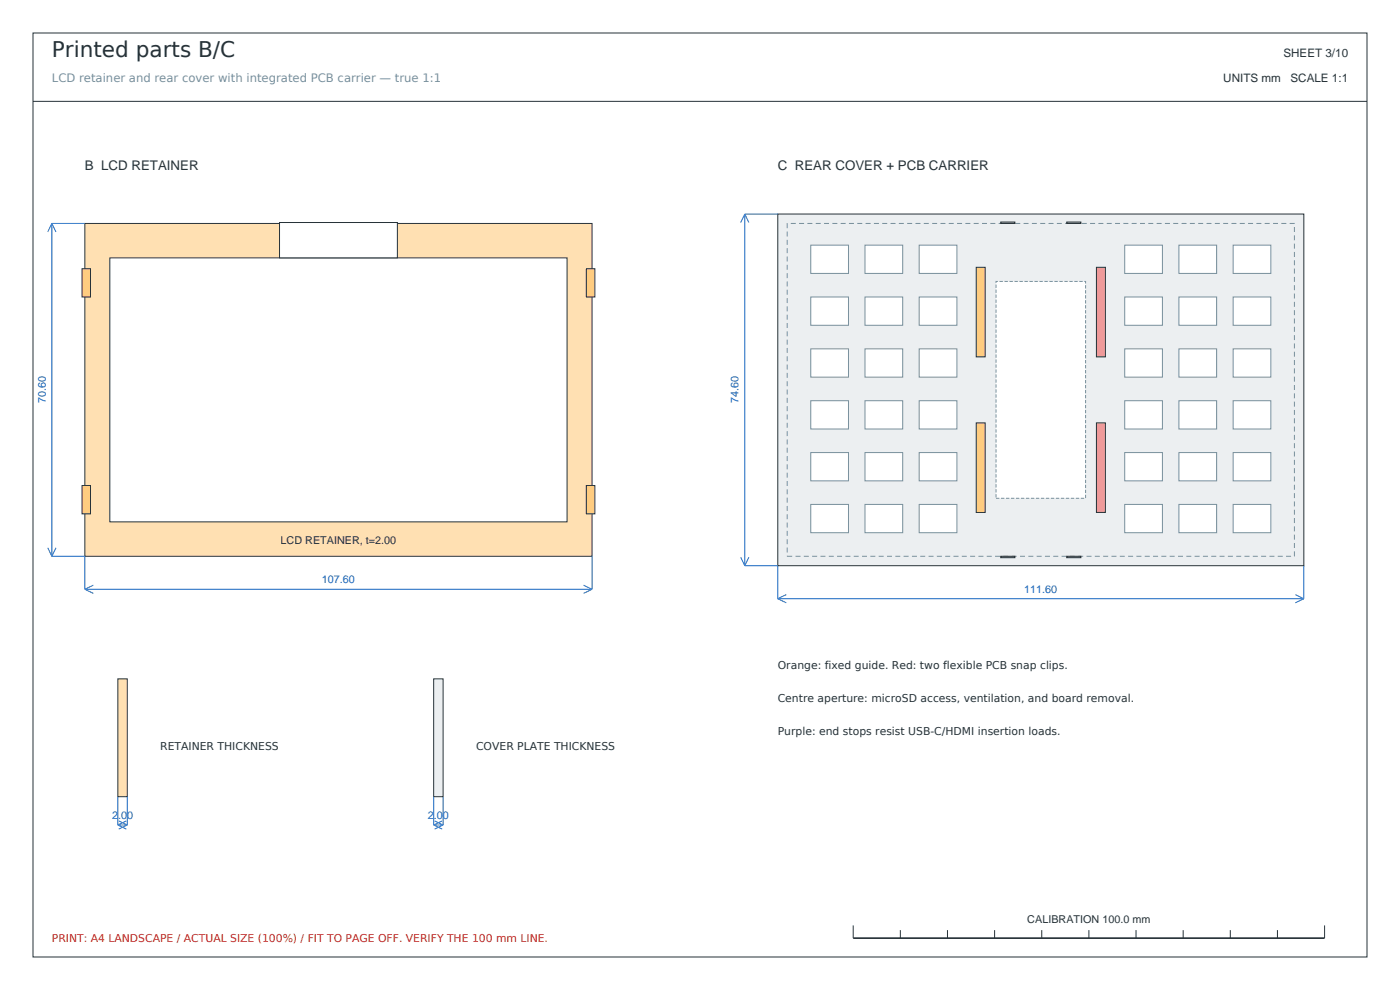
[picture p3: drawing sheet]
<svg xmlns="http://www.w3.org/2000/svg" width="297mm" height="210mm" viewBox="0 0 297 210" stroke-linecap="round" stroke-linejoin="round" font-family="sans-serif">
<g fill="none" stroke="#263238" stroke-width=".21">
<path d="M7 7h283v196h-283zM7 21.5h283M181 196.3v2.7M191 197.3v1.7M201 197.3v1.7M211 197.3v1.7M221 197.3v1.7M231 197.3v1.7M241 197.3v1.7M251 197.3v1.7M261 197.3v1.7M271 197.3v1.7"/>
<path d="M281 196.3v2.7"/>
</g>
<path d="M181 199h100" fill="none" stroke="#263238" stroke-width=".35"/>
<path d="M18 47.4h107.6v70.6h-107.6z" fill-rule="evenodd" fill="#ffe0b2" stroke="#263238" stroke-width=".21"/>
<g fill="#fff" stroke="#263238" stroke-width=".21">
<path d="M23.3 54.7h97v56h-97z" fill-rule="evenodd"/>
<path d="M59.3 47.2h25v7.5h-25z" fill-rule="evenodd"/>
</g>
<g fill="#ffcc80" stroke="#263238" stroke-width=".21">
<path d="M17.4 103h1.8v6h-1.8z" fill-rule="evenodd"/>
<path d="M124.4 103h1.8v6h-1.8z" fill-rule="evenodd"/>
<path d="M17.4 57h1.8v6h-1.8z" fill-rule="evenodd"/>
<path d="M124.4 57h1.8v6h-1.8z" fill-rule="evenodd"/>
</g>
<g fill="none" stroke="#1565c0" stroke-width=".21">
<path d="M11 47.4h7M11 47.4v70.6M11 47.4l-.9 1.8M11 47.4l.9 1.8M10.1 116.2l.9 1.8M11 118h7v7M11.9 116.2l-.9 1.8M125.6 118v7M18 125h107.6M18 125l1.8 .9M19.8 124.1l-1.8 .9M123.8 124.1l1.8 .9"/>
<path d="M125.6 125l-1.8 .9"/>
</g>
<path d="M165 45.4h111.6v74.6h-111.6z" fill-rule="evenodd" fill="#eceff1" stroke="#263238" stroke-width=".21"/>
<g fill="#fff" stroke="#78909c" stroke-width=".21">
<path d="M172 107h8v6h-8z" fill-rule="evenodd"/>
<path d="M172 96h8v6h-8z" fill-rule="evenodd"/>
<path d="M172 85h8v6h-8z" fill-rule="evenodd"/>
<path d="M172 74h8v6h-8z" fill-rule="evenodd"/>
<path d="M172 63h8v6h-8z" fill-rule="evenodd"/>
<path d="M172 52h8v6h-8z" fill-rule="evenodd"/>
<path d="M183.5 107h8v6h-8z" fill-rule="evenodd"/>
<path d="M183.5 96h8v6h-8z" fill-rule="evenodd"/>
<path d="M183.5 85h8v6h-8z" fill-rule="evenodd"/>
<path d="M183.5 74h8v6h-8z" fill-rule="evenodd"/>
<path d="M183.5 63h8v6h-8z" fill-rule="evenodd"/>
<path d="M183.5 52h8v6h-8z" fill-rule="evenodd"/>
<path d="M195 107h8v6h-8z" fill-rule="evenodd"/>
<path d="M195 96h8v6h-8z" fill-rule="evenodd"/>
<path d="M195 85h8v6h-8z" fill-rule="evenodd"/>
<path d="M195 74h8v6h-8z" fill-rule="evenodd"/>
<path d="M195 63h8v6h-8z" fill-rule="evenodd"/>
<path d="M195 52h8v6h-8z" fill-rule="evenodd"/>
<path d="M238.6 107h8v6h-8z" fill-rule="evenodd"/>
<path d="M238.6 96h8v6h-8z" fill-rule="evenodd"/>
<path d="M238.6 85h8v6h-8z" fill-rule="evenodd"/>
<path d="M238.6 74h8v6h-8z" fill-rule="evenodd"/>
<path d="M238.6 63h8v6h-8z" fill-rule="evenodd"/>
<path d="M238.6 52h8v6h-8z" fill-rule="evenodd"/>
<path d="M250.1 107h8v6h-8z" fill-rule="evenodd"/>
<path d="M250.1 96h8v6h-8z" fill-rule="evenodd"/>
<path d="M250.1 85h8v6h-8z" fill-rule="evenodd"/>
<path d="M250.1 74h8v6h-8z" fill-rule="evenodd"/>
<path d="M250.1 63h8v6h-8z" fill-rule="evenodd"/>
<path d="M250.1 52h8v6h-8z" fill-rule="evenodd"/>
<path d="M261.6 107h8v6h-8z" fill-rule="evenodd"/>
<path d="M261.6 96h8v6h-8z" fill-rule="evenodd"/>
<path d="M261.6 85h8v6h-8z" fill-rule="evenodd"/>
<path d="M261.6 74h8v6h-8z" fill-rule="evenodd"/>
<path d="M261.6 63h8v6h-8z" fill-rule="evenodd"/>
<path d="M261.6 52h8v6h-8z" fill-rule="evenodd"/>
</g>
<path d="M167 47.4h107.6v70.6h-107.6z" fill="none" stroke="#78909c" stroke-width=".21" stroke-dasharray="1.1 .7" stroke-linecap="butt"/>
<path d="M211.3 59.7h19v46h-19z" fill-rule="evenodd" fill="#fff" stroke="#78909c" stroke-width=".21" stroke-dasharray=".7 .4" stroke-linecap="butt"/>
<path d="M207.1 89.7h1.9v19h-1.9z" fill-rule="evenodd" fill="#ffcc80" stroke="#263238" stroke-width=".21"/>
<path d="M232.6 89.7h1.9v19h-1.9z" fill-rule="evenodd" fill="#ef9a9a" stroke="#263238" stroke-width=".21"/>
<path d="M207.1 56.7h1.9v19h-1.9z" fill-rule="evenodd" fill="#ffcc80" stroke="#263238" stroke-width=".21"/>
<path d="M232.6 56.7h1.9v19h-1.9z" fill-rule="evenodd" fill="#ef9a9a" stroke="#263238" stroke-width=".21"/>
<g fill="#ce93d8" stroke="#263238" stroke-width=".21">
<path d="M212.3 118h3v.3h-3z" fill-rule="evenodd"/>
<path d="M212.3 47.1h3v.3h-3z" fill-rule="evenodd"/>
<path d="M226.3 118h3v.3h-3z" fill-rule="evenodd"/>
<path d="M226.3 47.1h3v.3h-3z" fill-rule="evenodd"/>
</g>
<g fill="none" stroke="#1565c0" stroke-width=".21">
<path d="M158 45.4h7M158 45.4v74.6M158 45.4l-.9 1.8M158 45.4l.9 1.8M157.1 118.2l.9 1.8M158 120h7v7M158.9 118.2l-.9 1.8M276.6 120v7M165 127h111.6M165 127l1.8 .9M166.8 126.1l-1.8 .9M274.8 126.1l1.8 .9"/>
<path d="M276.6 127l-1.8 .9"/>
</g>
<path d="M25 144h2v25h-2z" fill-rule="evenodd" fill="#ffe0b2" stroke="#263238" stroke-width=".21"/>
<path d="M25 169v6M25 175h2M25 175l1.8 .9M25.2 174.1l1.8 .9M26.8 174.1l-1.8 .9M27 169v6M27 175l-1.8 .9" fill="none" stroke="#1565c0" stroke-width=".21"/>
<path d="M92 144h2v25h-2z" fill-rule="evenodd" fill="#eceff1" stroke="#263238" stroke-width=".21"/>
<path d="M92 169v6M92 175h2M92 175l1.8 .9M92.2 174.1l1.8 .9M93.8 174.1l-1.8 .9M94 169v6M94 175l-1.8 .9" fill="none" stroke="#1565c0" stroke-width=".21"/>
<text font-size="4.6" fill="#263238" x="11" y="12">Printed parts B/C</text>
<g font-size="2.8" fill="#263238">
<text x="18" y="36">B LCD RETAINER</text>
<text x="165" y="36">C REAR COVER + PCB CARRIER</text>
</g>
<g font-size="2.5" fill="#263238">
<text x="272.3" y="12">SHEET 3/10</text>
<text x="259.5" y="17.5">UNITS mm</text>
<text x="273.8" y="17.5">SCALE 1:1</text>
</g>
<text font-size="2.5" fill="#78909c" x="11" y="17.5">LCD retainer and rear cover with integrated PCB carrier — true 1:1</text>
<g font-size="2.3" fill="#1565c0">
<text x="9.7" y="85.6" transform="rotate(-90 9.7 85.6)">70.60</text>
<text x="156.7" y="85.6" transform="rotate(-90 156.7 85.6)">74.60</text>
<text x="68.3" y="123.7">107.60</text>
<text x="217.3" y="125.7">111.60</text>
<text x="23.8" y="173.7">2.00</text>
<text x="90.8" y="173.7">2.00</text>
</g>
<g font-size="2.3" fill="#263238">
<text x="59.5" y="115.3">LCD RETAINER, t=2.00</text>
<text x="165" y="142">Orange: fixed guide. Red: two flexible PCB snap clips.</text>
<text x="165" y="149">Centre aperture: microSD access, ventilation, and board removal.</text>
<text x="165" y="156">Purple: end stops resist USB-C/HDMI insertion loads.</text>
<text x="34" y="159">RETAINER THICKNESS</text>
<text x="101" y="159">COVER PLATE THICKNESS</text>
<text x="217.9" y="195.7">CALIBRATION 100.0 mm</text>
</g>
<text font-size="2.3" fill="#c62828" x="11" y="199.8">PRINT: A4 LANDSCAPE / ACTUAL SIZE (100%) / FIT TO PAGE OFF. VERIFY THE 100 mm LINE.</text>
</svg>
